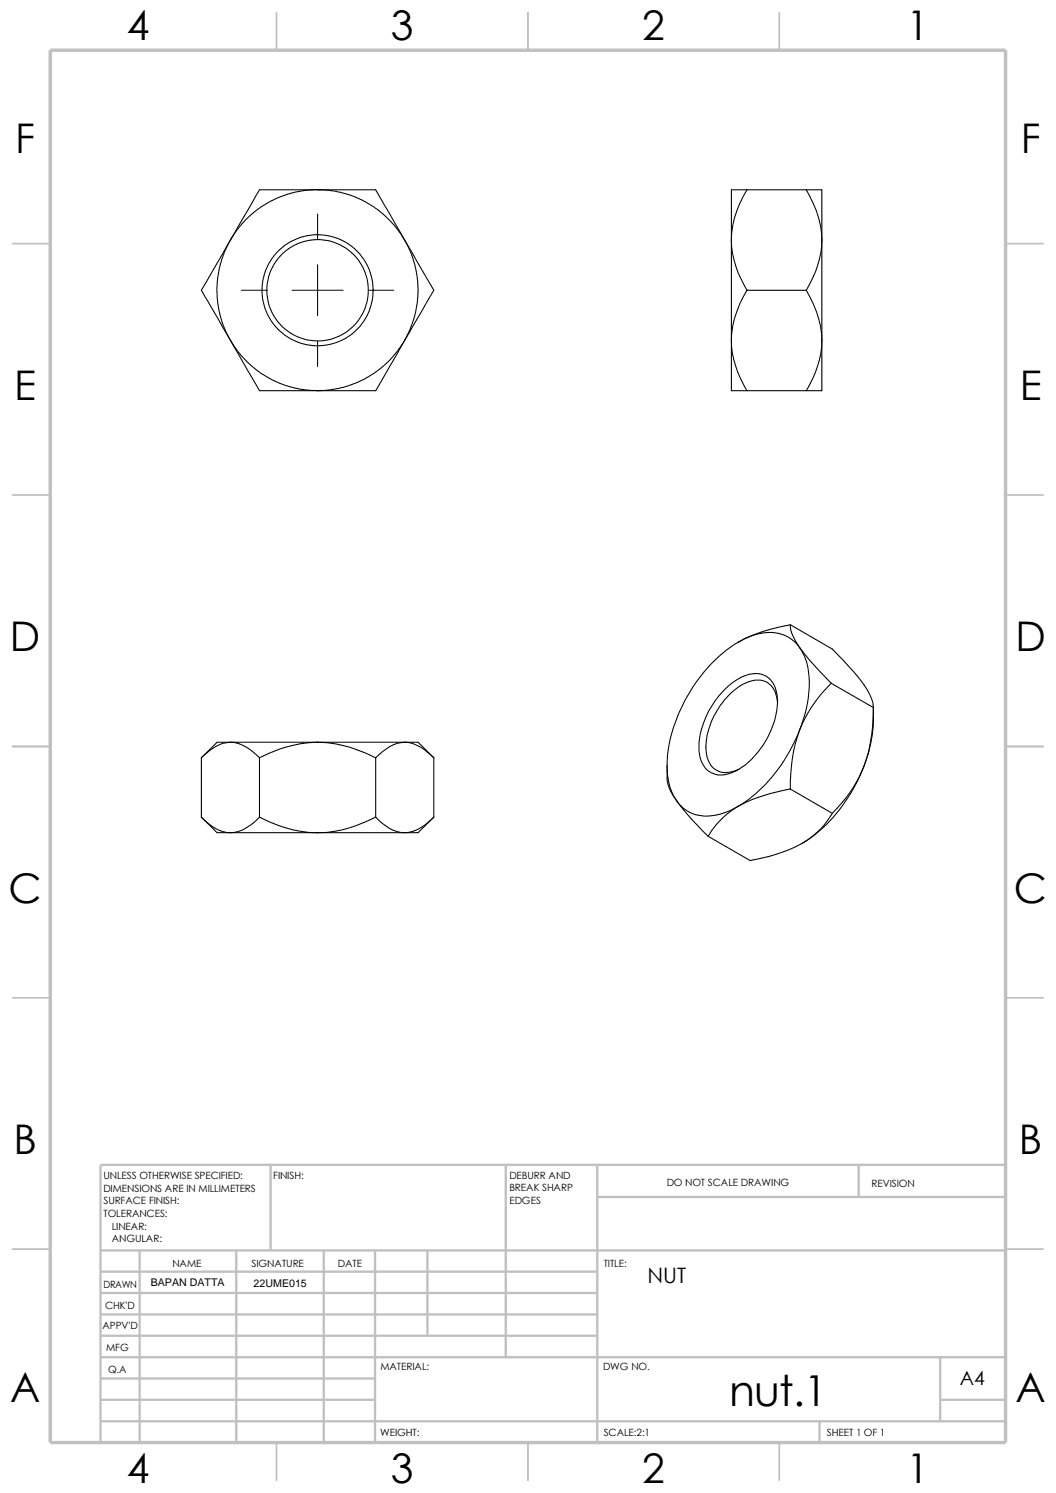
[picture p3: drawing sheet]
<svg xmlns="http://www.w3.org/2000/svg" width="210mm" height="297mm" viewBox="0 0 210 297" stroke-linecap="round" stroke-linejoin="round" font-family="sans-serif">
<g fill="none" stroke="#c0c0c0" stroke-width=".34">
<path d="M55 2.5v7.5M105 2.5v7.5M155 2.5v7.5M2.5 48.5h7.5M200 48.5h7.5M2.5 98.5h7.5M200 98.5h7.5M2.5 148.5h7.5M200 148.5h7.5M2.5 198.5h7.5M200 198.5h7.5M2.5 248.5h7.5"/>
<path d="M200 248.5h7.5M55 287v7.5M105 287v7.5M155 287v7.5"/>
</g>
<g fill="none" stroke="#c0c0c0" stroke-width=".47">
<path d="M53.8 231.7v17.1M100.6 231.7v38.3M118.8 231.7v55.3M118.8 238.1h81.2M170.8 231.7v6.4M200 231.7h-180v55.3M20 248.8h180M20 257.2h98.8M20 253h98.8M27.8 248.8v38.2M47 248.8v38.2M64.4 248.8v38.2"/>
<path d="M74.6 248.8v38.2M85 248.8v16.9M20 265.7h98.8M20 261.5h98.8M20 278.5h54.6M20 274.2h54.6M20 270h180M187 278.5h13M187 270v12.7M20 282.7h180M163 282.7v4.3"/>
</g>
<path d="M10 10h190v277h-190z" fill="none" stroke="#c0c0c0" stroke-width=".68" stroke-linecap="butt"/>
<g fill="none" stroke="#000" stroke-width=".21">
<path d="M63.1 37.7l-2.3 .1-2.8 .6-2.4 .8-1.8 .8-2.4 1.6-2.1 1.7-2.1 2.4-1.4 2.1M63.2 37.8h-11.6l-5.8 10M63.2 37.8h2.2l2.4 .5 2.8 .9 2 .9 2.5 1.6 1.7 1.4 2.1 2.3 1.5 2.4M63.2 37.8h11.5l5.8 10M148.5 37.8h11.9M148.5 37.8h-3v10M148.5 37.8a20.3 20.3 0 0 0-3 10M160.4 37.8a20.3 20.3 0 0 1 3 10M160.4 37.8h3v10M45.8 47.7l-1 2.1-1 2.7-.5 2.9-.2 2.7 .2 2.2 .6 2.9 .7 2.1 1.2 2.4M45.8 47.8l-5.8 9.9 5.8 10M80.5 47.8l5.8 9.9-5.8 10"/>
<path d="M80.5 47.8l1.2 2.4 .7 2 .6 2.9 .1 2.2-.1 2.7-.5 2.9-1 2.8-1 2M145.5 47.8a20.2 20.2 0 0 0 3 9.9M145.5 47.8v19.9M148.5 57.7h11.9M148.5 57.7a20.7 20.7 0 0 0-3 10M160.4 57.7a20.7 20.7 0 0 1 3 10M163.4 47.8v19.9M163.4 47.8a20.2 20.2 0 0 1-3 9.9M45.8 67.7l5.8 10h11.6M45.8 67.7l1.6 2.3 2.1 2.3 1.7 1.5 2.5 1.6 2 .9 2.8 .9 2.4 .4 2.3 .1M80.5 67.7l-5.8 10h-11.5M80.5 67.7l-1.4 2.1-2.1 2.3-2.1 1.8-2.5 1.5-1.7 .8-2.4 .8-2.9 .6-2.2 .1"/>
<path d="M145.5 67.7a20.2 20.2 0 0 0 3 10M145.5 67.7v10h3M148.5 77.7h11.9M163.4 67.7a20.2 20.2 0 0 1-3 10M163.4 67.7v10h-3M144.4 136.9a8.2 8.2 0 0 1 6.8-2.8 4.5 4.5 0 0 1 3.4 4.3 16.8 16.8 0 0 1-8.2 14.9 5 5 0 0 1-5.7-.1 6.4 6.4 0 0 1-1.7-5.5 17.5 17.5 0 0 1 5.4-10.8zM146.8 127.8a10.6 10.6 0 0 1 9.1-1.5l2 1.2 1.1 1.4M146.8 127.8a31.6 31.6 0 0 0-14 22.4 13.8 13.8 0 0 0 1.8 9.1M154.6 139.7a4.4 4.4 0 0 0-3.1-4.4 8 8 0 0 0-6.5 2.9 15 15 0 0 0-4.5 11.5 4 4 0 0 0 3.6 4l1.4-.2 1.4-.5M157.2 124.3a6.6 6.6 0 0 0 1.4 3.8l.4 .8M157.2 124.3a32.6 32.6 0 0 0-10.4 3.5M157.2 124.3l8.3 4.8a46.5 46.5 0 0 1 7.2 8.5l.8 1.8 .2 1.4"/>
<path d="M159 128.9a14.1 14.1 0 0 1 1.7 10l-.5 2.7-1.2 3.6M159 128.9a69.8 69.8 0 0 0 6.3 7M165.3 135.9a27.4 27.4 0 0 0-6.3 9.3M165.3 135.9l8.4 4.9M40 150.7v11.9M45.8 147.7a8.9 8.9 0 0 0-5.8 3M45.8 147.7h-2.6l-3.2 3M45.8 147.7a8.5 8.5 0 0 1 5.8 3M45.8 147.7h17.4M51.6 150.7v11.9M63.2 147.7a25.8 25.8 0 0 1 11.5 3M63.2 147.7h17.3"/>
<path d="M63.2 147.7a26.2 26.2 0 0 0-11.6 3M74.7 150.7v11.9M80.5 147.7h2.6l3.2 3M80.5 147.7a8.7 8.7 0 0 0-5.8 3M80.5 147.7a8.6 8.6 0 0 1 5.8 3M86.3 150.7v11.9M132.7 152.2v2.6a7.6 7.6 0 0 0 1.9 4.5M134.6 159.3l3.1 3.9 3.1 3.2M134.6 159.3a7.3 7.3 0 0 0 8.1 2.8l2-.6 2.1-1.1M157.2 157a35 35 0 0 0-10.4 3.4M157.2 157l8.3 4.8M159 145.2a32.6 32.6 0 0 0-1.8 11.8"/>
<path d="M159 145.2a30.9 30.9 0 0 1-12.2 15.2M171.8 152.5a30.9 30.9 0 0 1-12.2 15.3M171.8 152.5a26.9 26.9 0 0 1-6.3 9.3M173.7 140.8a28 28 0 0 1-1.9 11.7M173.7 140.8a33 33 0 0 1-1.9 11.7M40 162.6a8.4 8.4 0 0 0 5.8 3.1M40 162.6l3.2 3.1h2.6M45.8 165.7h17.4M51.6 162.6a9 9 0 0 1-5.8 3.1M51.6 162.6a25.6 25.6 0 0 0 11.6 3.1M63.2 165.7h17.3M74.7 162.6a25.6 25.6 0 0 1-11.5 3.1"/>
<path d="M74.7 162.6a8.2 8.2 0 0 0 5.8 3.1M86.3 162.6l-3.2 3.1h-2.6M86.3 162.6a9 9 0 0 1-5.8 3.1M140.8 166.4l8.4 4.8a34 34 0 0 0 10.4-3.4M146.8 160.4a16.5 16.5 0 0 0-6 6M165.5 161.8a15.8 15.8 0 0 1-5.9 6"/>
<circle cx="63.2" cy="57.7" r="10.1"/>
<circle cx="63.2" cy="57.8" r="11.1"/>
</g>
<path d="M48 57.7h5M58.1 57.7h10.1M63.2 42.6v5M63.2 52.7v10.1M73.3 57.7h5M63.2 67.9v5" fill="none" stroke="#000" stroke-width=".2"/>
<text font-size="8.5" x="145" y="279.7">nut.1</text>
<g font-size="8.1">
<text x="25.2" y="8">4</text>
<text x="77.7" y="8">3</text>
<text x="127.7" y="8">2</text>
<text x="180.3" y="8">1</text>
<text x="3" y="30.4">F</text>
<text x="203" y="30.4">F</text>
<text x="2.8" y="79.6">E</text>
<text x="202.8" y="79.6">E</text>
<text x="1.9" y="129.6">D</text>
<text x="202" y="129.6">D</text>
<text x="1.7" y="179.6">C</text>
<text x="201.6" y="179.6">C</text>
<text x="2.7" y="229.6">B</text>
<text x="202.6" y="229.6">B</text>
<text x="2" y="278.8">A</text>
<text x="201.9" y="278.8">A</text>
<text x="25.2" y="294.9">4</text>
<text x="77.7" y="294.9">3</text>
<text x="127.7" y="294.9">2</text>
<text x="180.3" y="294.9">1</text>
</g>
<text font-size="4.2" x="128.8" y="255.3">NUT</text>
<text font-size="3.9" x="190.9" y="275.5">A4</text>
<g font-size="2.1">
<text x="30" y="255.7">BAPAN DATTA</text>
<text x="50.4" y="256.1">22UME015</text>
</g>
<g font-size="2">
<text x="20.6" y="234.6">UNLESS OTHERWISE SPECIFIED:</text>
<text x="20.6" y="237.1">DIMENSIONS ARE IN MILLIMETERS</text>
<text x="20.6" y="239.6">SURFACE FINISH:</text>
<text x="54.4" y="234.6">FINISH:</text>
<text x="101.3" y="239.5">EDGES</text>
<text x="101.3" y="234.5">DEBURR AND</text>
<text x="101.3" y="237">BREAK SHARP</text>
<text x="132.6" y="236">DO NOT SCALE DRAWING</text>
<text x="173.3" y="236.2">REVISION</text>
<text x="20.6" y="242.1">TOLERANCES:</text>
<text x="22.2" y="244.6">LINEAR:</text>
<text x="22.2" y="247.1">ANGULAR:</text>
<text x="50" y="252">SIGNATURE</text>
<text x="67.2" y="252">DATE</text>
<text x="120.1" y="252">TITLE:</text>
<text x="20.6" y="256.2">DRAWN</text>
<text x="34.3" y="252.1">NAME</text>
<text x="20.9" y="260.4">CHK'D</text>
<text x="20.4" y="264.5">APPV'D</text>
<text x="21.1" y="268.8">MFG</text>
<text x="21.5" y="273.1">Q.A</text>
<text x="75.6" y="272.5">MATERIAL:</text>
<text x="119.9" y="272.5">DWG NO.</text>
<text x="75.6" y="285.6">WEIGHT:</text>
<text x="120.1" y="285.6">SCALE:2:1</text>
<text x="164.5" y="285.6">SHEET 1 OF 1</text>
</g>
</svg>
